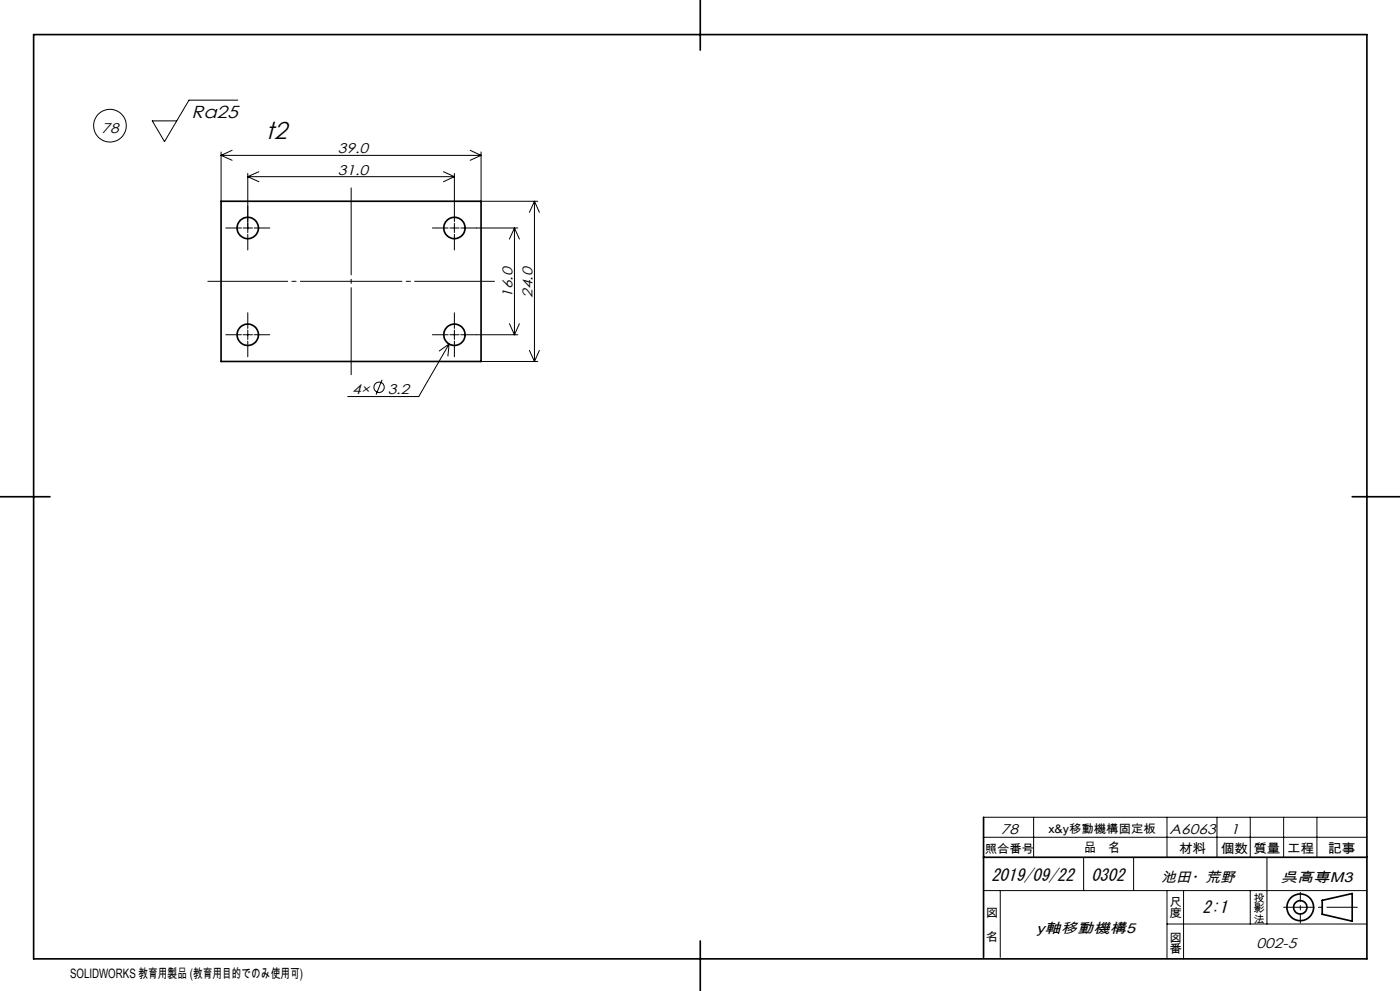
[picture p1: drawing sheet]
<svg xmlns="http://www.w3.org/2000/svg" width="420mm" height="297mm" viewBox="0 0 420 297" stroke-linecap="round" stroke-linejoin="round" font-family="sans-serif">
<g fill="none" stroke="#000" stroke-width=".3">
<path d="M71.3 30h-14.6l-7.3 12.4-3.7-6.2h7.3M66.3 45.5v14.8M66.3 46.6h78M66.3 46.6l3.3 1.4M69.6 45l-3.3 1.6M74.3 52v17.7M74.3 52.9h62M74.3 52.9l3.3 1.6M77.6 51.5l-3.3 1.4M133 51.5l3.3 1.4M136.3 52v14.4M136.3 52.9l-3.3 1.6"/>
<path d="M141 45l3.3 1.6M144.3 45.5v14.8h17M144.3 46.6l-3.3 1.4M67.7 68.3h4.7M72.9 68.3h2.8M74.3 70.2v4.7M76.2 68.3h4.7M129.7 68.3h4.7M134.9 68.3h2.8M136.3 66.9v2.8M136.3 70.2v4.7M138.2 68.3h17.1"/>
<path d="M154.3 68.3v32M154.3 68.3l1.5 3.3M154.3 68.3l-1.5 3.3M160.3 60.3v48M160.3 60.3l1.5 3.3M160.3 60.3l-1.5 3.3M74.3 93.7v4.7M74.3 98.9v2.8M136.3 93.7v4.7M136.3 98.9v2.8M152.8 97l1.5 3.3M155.8 97l-1.5 3.3"/>
<path d="M67.7 100.3h4.7M72.9 100.3h2.8M74.3 102.2v4.7M76.2 100.3h4.7M114.6 113.8l-1.8 4.5M129.7 100.3h4.7M134.7 103.1l-9.1 15.7h-21.3M134.7 103.1l-2.9 2.1M134.7 103.1l-.3 3.6M134.9 100.3h2.8M136.3 102.2v4.7M138.2 100.3h17.1"/>
<path d="M144.3 108.3h17M158.8 105l1.5 3.3M161.8 105l-1.5 3.3M295.1 250.9h115M295.1 244.9h115M310.1 244.9v12M325.1 256.9v10M340.1 256.9v10M350.1 244.9v12M365.1 244.9v12M375.1 244.9v12M380.1 256.9v20"/>
<path d="M385.1 244.9v12M395.1 244.9v12M295.1 266.9h115M300.1 266.9v20M350.1 276.9h60M350.1 266.9v20.4M355.1 266.9v20.5M375.1 266.9v10"/>
<circle cx="33" cy="37.7" r="4.9"/>
<circle cx="113.7" cy="116.1" r="1.56"/>
</g>
<g fill="none" stroke="#000" stroke-width=".5">
<path d="M10.1 10.4h400v277h-400zM210.1 0v15M66.3 60.3h78v48h-78zM0 148.9h15M405.7 148.9h14.3M295.1 244.9v42M295.1 256.9h115M396.7 269.8l9-2v8.3l-9-2.1zM210.1 282v15"/>
<circle cx="74.3" cy="68.3" r="3.2"/>
<circle cx="136.3" cy="68.3" r="3.2"/>
<circle cx="74.3" cy="100.3" r="3.2"/>
<circle cx="136.3" cy="100.3" r="3.2"/>
<circle cx="390.1" cy="271.9" r="4"/>
<circle cx="390.1" cy="271.9" r="2"/>
</g>
<path d="M148.3 84.3h-86" fill="none" stroke="#000" stroke-width=".3" stroke-dasharray="30.5 1.3 1.3 1.3" stroke-dashoffset="6.5"/>
<path d="M105.3 56.3v56" fill="none" stroke="#000" stroke-width=".3" stroke-dasharray="30.5 1.3 1.3 1.3" stroke-dashoffset="4.4"/>
<path d="M390.1 276.7v-9.3" fill="none" stroke="#000" stroke-width=".3" stroke-dasharray="30.5 1.3 1.3 1.3" stroke-dashoffset="27.8"/>
<path d="M385.1 271.9h22.1" fill="none" stroke="#000" stroke-width=".3" stroke-dasharray="30.5 1.3 1.3 1.3" stroke-dashoffset="21.3"/>
<text font-size="7.3" x="79.8" y="41.8">t2</text>
<text font-size="5.2" x="57.5" y="35.5">Ra25</text>
<g font-size="5.1">
<text x="297.4" y="263.9">2019/09/22</text>
<text x="327.4" y="263.9">0302</text>
<text x="360.8" y="273.5">2:1</text>
</g>
<g font-size="4.2">
<text x="30.4" y="39.7">78</text>
<text x="101.4" y="46">39.0</text>
<text x="101.4" y="52.4">31.0</text>
<text x="153.8" y="89.3" transform="rotate(-90 153.8 89.3)">16.0</text>
<text x="159.8" y="89.3" transform="rotate(-90 159.8 89.3)">24.0</text>
<text x="105.6" y="118.2">4×</text>
<text x="116.3" y="118.2">3.2</text>
<text x="300.3" y="249.9">78</text>
<text x="350.9" y="249.9">A6063</text>
<text x="369.1" y="249.9">1</text>
<text x="348.4" y="264.4">池田・荒野</text>
<text x="384.2" y="264.4">呉高専M3</text>
<text x="310.9" y="279.7">y軸移動機構5</text>
<text x="377" y="284.1">002-5</text>
</g>
<g font-size="3.9">
<text x="325.2" y="255.5">品　名</text>
<text x="353.7" y="255.6">材料</text>
<text x="366.2" y="255.6">個数</text>
<text x="376" y="255.6">質量</text>
<text x="386.1" y="255.6">工程</text>
<text x="398.4" y="255.6">記事</text>
<text x="21" y="293">SOLIDWORKS 教育用製品 (教育用目的でのみ使用可)</text>
</g>
<g font-size="3.5">
<text x="314.5" y="249.7">x&amp;y移動機構固定板</text>
<text x="295.4" y="255.6">照合番号</text>
<text x="295.8" y="274.9">図</text>
<text x="350.8" y="271.4">尺</text>
<text x="350.8" y="274.9">度</text>
<text x="295.8" y="282">名</text>
<text x="350.8" y="282.2">図</text>
<text x="350.8" y="285.8">番</text>
</g>
<g font-size="3.2">
<text x="376" y="270.2">投</text>
<text x="376" y="273.4">影</text>
<text x="376" y="276.5">法</text>
</g>
</svg>
